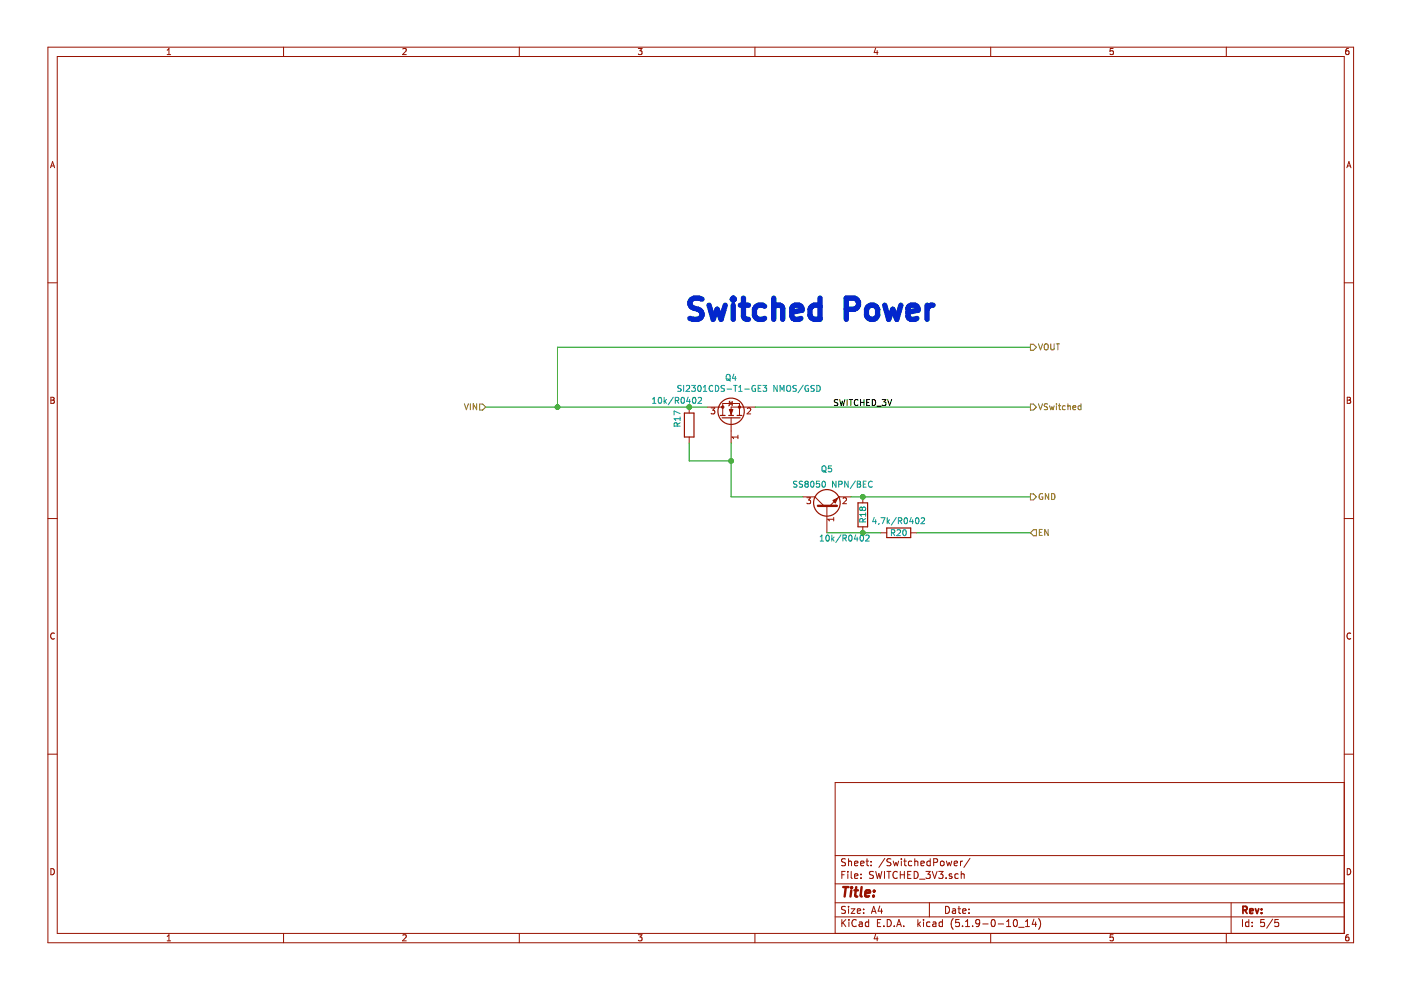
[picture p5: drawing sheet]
EESchema Schematic File Version 4
EELAYER 30 0
EELAYER END
$Descr A4 11693 8268
encoding utf-8
Sheet 5 5
Title ""
Date ""
Rev ""
Comp ""
Comment1 ""
Comment2 ""
Comment3 ""
Comment4 ""
$EndDescr
Wire Wire Line
	6100 3700 6100 3850
Wire Wire Line
	5900 3400 5750 3400
Wire Wire Line
	6300 3400 8600 3400
Text Label 6950 3400 0    50   ~ 0
SWITCHED_3V
$Comp
L ProjectLib:R R?
U 1 1
P 5750 3550
AR Path="/60EFC881" Ref="R?"  Part="1" 
AR Path="/60EF3972/60EFC881" Ref="R17"  Part="1" 
F 0 "R17" H 5800 3650 50  0000 C CNN
F 1 "10k/R0402" V 5950 3650 50  0000 C CNN
F 2 "Resistor_SMD:R_0402_1005Metric_Pad0.72x0.64mm_HandSolder" H 5750 3480 30  0001 C CNN
F 3 "" V 5750 3550 30  0000 C CNN
F 4 "Value 1" H 5750 3550 60  0001 C CNN "Fieldname 1"
F 5 "Value2" H 5750 3550 60  0001 C CNN "Fieldname2"
F 6 "Value3" H 5750 3550 60  0001 C CNN "Fieldname3"
F 7 "10KOHMS ±1% 1/16W 0402 ROHS" H 5750 3550 50  0001 C CNN "Description"
F 8 "C25744" H 5750 3550 50  0001 C CNN "LCSC Part"
F 9 "0.0011" H 5750 3550 50  0001 C CNN "LCSC Price"
F 10 "0.044" H 5750 3550 50  0001 C CNN "LCSC ≤10 Fee"
F 11 "Uniroyal Elec" H 5750 3550 50  0001 C CNN "Manufacturer_Name"
F 12 "0402WGF1002TCE" H 5750 3550 50  0001 C CNN "Manufacturer_Part_Number"
F 13 "0" H 5750 3550 50  0001 C CNN "LCSC Extended"
F 14 "0402" H 5750 3550 50  0001 C CNN "PACKAGE"
	1    5750 3550
	0    -1   -1   0   
$EndComp
Connection ~ 5750 3400
Wire Wire Line
	6100 3850 5750 3850
Wire Wire Line
	5750 3850 5750 3700
Wire Wire Line
	7100 4150 7200 4150
$Comp
L ProjectLib:R R?
U 1 1
P 7200 4300
AR Path="/60EFC896" Ref="R?"  Part="1" 
AR Path="/60EF3972/60EFC896" Ref="R18"  Part="1" 
F 0 "R18" H 7200 4300 50  0000 C CNN
F 1 "10k/R0402" V 7000 4450 50  0000 C CNN
F 2 "Resistor_SMD:R_0402_1005Metric_Pad0.72x0.64mm_HandSolder" H 7200 4230 30  0001 C CNN
F 3 "" V 7200 4300 30  0000 C CNN
F 4 "Value 1" H 7200 4300 60  0001 C CNN "Fieldname 1"
F 5 "Value2" H 7200 4300 60  0001 C CNN "Fieldname2"
F 6 "Value3" H 7200 4300 60  0001 C CNN "Fieldname3"
F 7 "10KOHMS ±1% 1/16W 0402 ROHS" H 7200 4300 50  0001 C CNN "Description"
F 8 "C25744" H 7200 4300 50  0001 C CNN "LCSC Part"
F 9 "0.0011" H 7200 4300 50  0001 C CNN "LCSC Price"
F 10 "0.044" H 7200 4300 50  0001 C CNN "LCSC ≤10 Fee"
F 11 "Uniroyal Elec" H 7200 4300 50  0001 C CNN "Manufacturer_Name"
F 12 "0402WGF1002TCE" H 7200 4300 50  0001 C CNN "Manufacturer_Part_Number"
F 13 "0" H 7200 4300 50  0001 C CNN "LCSC Extended"
F 14 "0402" H 7200 4300 50  0001 C CNN "PACKAGE"
	1    7200 4300
	0    -1   -1   0   
$EndComp
Connection ~ 7200 4150
Wire Wire Line
	6900 4450 7200 4450
$Comp
L ProjectLib:R R?
U 1 1
P 7500 4450
AR Path="/60EFC8A2" Ref="R?"  Part="1" 
AR Path="/60EF3972/60EFC8A2" Ref="R20"  Part="1" 
F 0 "R20" H 7500 4450 50  0000 C CNN
F 1 "4,7k/R0402" H 7500 4550 50  0000 C CNN
F 2 "Resistor_SMD:R_0402_1005Metric_Pad0.72x0.64mm_HandSolder" H 7500 4380 30  0001 C CNN
F 3 "" V 7500 4450 30  0000 C CNN
F 4 "Value 1" H 7500 4450 60  0001 C CNN "Fieldname 1"
F 5 "Value2" H 7500 4450 60  0001 C CNN "Fieldname2"
F 6 "Value3" H 7500 4450 60  0001 C CNN "Fieldname3"
F 7 "C25900" H 7500 4450 50  0001 C CNN "LCSC Part"
F 8 "0.0010" H 7500 4450 50  0001 C CNN "LCSC Price"
F 9 "0.0400" H 7500 4450 50  0001 C CNN "LCSC ≤10 Fee"
F 10 "Uniroyal Elec" H 7500 4450 50  0001 C CNN "Manufacturer_Name"
F 11 "0402WGF4701TCE" H 7500 4450 50  0001 C CNN "Manufacturer_Part_Number"
F 12 "4.7KOHMS ±1% 1/16W 0402 ROHS" H 7500 4450 50  0001 C CNN "Description"
F 13 "0" H 7500 4450 50  0001 C CNN "LCSC Extended"
F 14 "0402" H 7500 4450 50  0001 C CNN "PACKAGE"
	1    7500 4450
	1    0    0    -1  
$EndComp
Wire Wire Line
	7350 4450 7200 4450
Connection ~ 7200 4450
$Comp
L Device:Q_NPN_BEC Q?
U 1 1
P 6900 4250
AR Path="/60EFC8AD" Ref="Q?"  Part="1" 
AR Path="/60EF3972/60EFC8AD" Ref="Q5"  Part="1" 
F 0 "Q5" V 7228 4250 50  0000 C CNN
F 1 "SS8050 NPN/BEC" V 7100 4200 50  0000 C CNN
F 2 "Package_TO_SOT_SMD:SOT-23_Handsoldering" H 7100 4350 50  0001 C CNN
F 3 "~" H 6900 4250 50  0001 C CNN
F 4 "0" H 6900 4250 50  0001 C CNN "LCSC Extended"
F 5 "C2150" H 6900 4250 50  0001 C CNN "LCSC Part"
F 6 "0.0207" H 6900 4250 50  0001 C CNN "LCSC Price"
F 7 "0.3105" H 6900 4250 50  0001 C CNN "LCSC ≤10 Fee"
F 8 "Changjiang Electronics Tech (CJ)" H 6900 4250 50  0001 C CNN "Manufacturer_Name"
F 9 "SS8050" H 6900 4250 50  0001 C CNN "Manufacturer_Part_Number"
F 10 "SOT-23-3" H 6900 4250 50  0001 C CNN "PACKAGE"
	1    6900 4250
	0    -1   -1   0   
$EndComp
$Comp
L Device:Q_NMOS_GSD Q?
U 1 1
P 6100 3500
AR Path="/60EFC8B3" Ref="Q?"  Part="1" 
AR Path="/60EF3972/60EFC8B3" Ref="Q4"  Part="1" 
F 0 "Q4" V 6442 3500 50  0000 C CNN
F 1 "SI2301CDS-T1-GE3 NMOS/GSD" V 6350 3350 50  0000 C CNN
F 2 "Package_TO_SOT_SMD:SOT-23_Handsoldering" H 6300 3600 50  0001 C CNN
F 3 "~" H 6100 3500 50  0001 C CNN
F 4 "0" H 6100 3500 50  0001 C CNN "LCSC Extended"
F 5 "C10487" H 6100 3500 50  0001 C CNN "LCSC Part"
F 6 "0.0817" H 6100 3500 50  0001 C CNN "LCSC Price"
F 7 "1.2255" H 6100 3500 50  0001 C CNN "LCSC ≤10 Fee"
F 8 "Vishay Intertech" H 6100 3500 50  0001 C CNN "Manufacturer_Name"
F 9 "SI2301CDS-T1-GE3" H 6100 3500 50  0001 C CNN "Manufacturer_Part_Number"
F 10 "SOT-23-3" H 6100 3500 50  0001 C CNN "PACKAGE"
	1    6100 3500
	0    -1   -1   0   
$EndComp
Wire Wire Line
	6100 3850 6100 4150
Wire Wire Line
	6100 4150 6700 4150
Connection ~ 6100 3850
Text HLabel 4050 3400 0    50   Input ~ 0
VIN
Wire Wire Line
	4050 3400 4650 3400
Text HLabel 8600 3400 2    50   Output ~ 0
VSwitched
Text HLabel 8600 4450 2    50   Input ~ 0
EN
Text HLabel 8600 2900 2    50   Output ~ 0
VOUT
Wire Wire Line
	8600 2900 4650 2900
Wire Wire Line
	4650 2900 4650 3400
Connection ~ 4650 3400
Wire Wire Line
	4650 3400 5750 3400
Wire Wire Line
	7650 4450 8600 4450
Text HLabel 8600 4150 2    50   Output ~ 0
GND
Wire Wire Line
	7200 4150 8600 4150
Text Notes 5700 2700 0    177  ~ 35
Switched Power
$EndSCHEMATC
